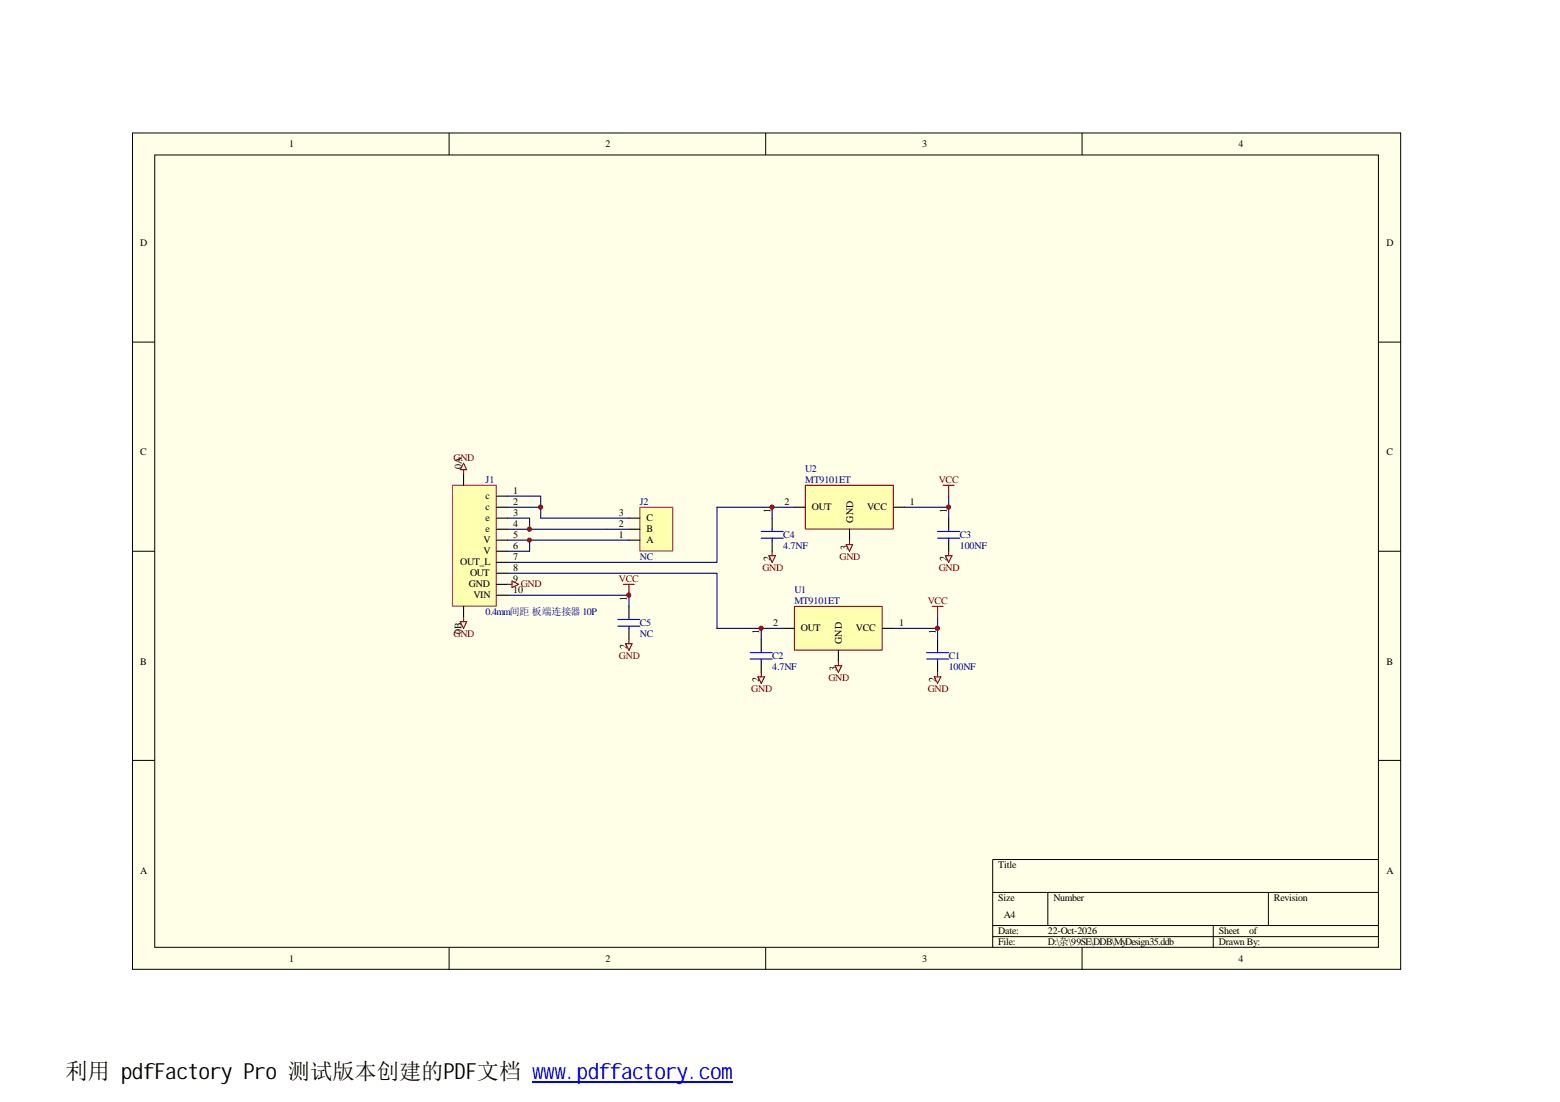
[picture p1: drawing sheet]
<svg xmlns="http://www.w3.org/2000/svg" width="297mm" height="210mm" viewBox="0 0 297 210" stroke-linecap="round" stroke-linejoin="round" font-family="sans-serif">
<path d="M25.2 25.3h241.5v159.3h-241.5z" fill="#ffffe8"/>
<g fill="none" stroke="#000" stroke-width=".19">
<path d="M25.2 25.3h241.5v159.3h-241.5zM29.5 29.5h233v150.9h-233zM85.5 25.3v4.2M145.8 25.3v4.2M206 25.3v4.2M25.2 65.2h4.3M262.5 65.2h4.2M25.2 105h4.3M262.5 105h4.2M25.2 144.8h4.3M262.5 144.8h4.2M189 170h73.5"/>
<path d="M189 176.3h73.5M189 178.4h73.5M199.5 170v6.3M231 176.3v4.2M241.5 170v6.3M262.5 163.7h-73.5v16.8M85.5 180.5v4.2M145.8 180.5v4.2M206 180.5v4.2"/>
</g>
<path d="M86.2 92.5h8.3v23h-8.3z" fill="#ffffb0"/>
<path d="M86.1 92.4h8.4v23.1h-8.4z" fill="none" stroke="#a1006a" stroke-width=".19"/>
<path d="M88.3 90.3v2.1M94.5 94.5h2.1M94.5 96.6h2.1M94.5 98.7h2.1M88.3 115.5v2.1M94.5 100.8h2.1M94.5 102.9h2.1M94.5 105h2.1M94.5 107.1h2.1M94.5 109.2h2.1M94.5 111.3h2.1M94.5 113.4h2.1" fill="none" stroke="#000" stroke-width=".21"/>
<path d="M121.9 96.7h6.2v8.3h-6.2z" fill="#ffffb0"/>
<path d="M121.8 96.6h6.3v8.4h-6.3z" fill="none" stroke="#a1006a" stroke-width=".19"/>
<path d="M119.8 98.7h2M119.8 102.9h2M119.8 100.8h2" fill="none" stroke="#000" stroke-width=".21"/>
<path d="M96.6 94.5h6.4v2.1h-6.4M96.6 98.7h4.2v2.1M103 98.7h16.8M96.6 102.9h4.2v2.1h-4.2M96.6 100.8h23.2M100.8 102.9h19" fill="none" stroke="#000080" stroke-width=".21"/>
<path d="M153.4 92.5h16.7v8.3h-16.7z" fill="#ffffb0"/>
<path d="M153.3 92.4h16.8v8.4h-16.8z" fill="none" stroke="#800000" stroke-width=".19"/>
<path d="M147 98.7v2.1M151.3 96.6h2M170.1 96.6h2.2M180.6 98.7v2.1M147 102.9v2.1M161.8 100.8v2.1M180.6 102.9v2.1" fill="none" stroke="#000" stroke-width=".21"/>
<path d="M136.5 96.6h14.8M147 96.6v2.1M180.6 94.5v2.1h-8.3M180.6 96.6v2.1" fill="none" stroke="#000080" stroke-width=".21"/>
<path d="M144.9 101.2h4.2M144.9 102.5h4.2M147 100.8v.4M147 102.5v.4M178.5 101.2h4.3M178.5 102.5h4.3M180.6 100.8v.4M180.6 102.5v.4" fill="none" stroke="#00f" stroke-width=".21"/>
<path d="M179.6 92.4h2.1M180.6 92.4v2.1M146.4 105.8h1.3l-.7 1.3zM147 105v.8M161.1 103.7h1.2l-.5 1.3zM161.8 102.9v.8M180 105.8h1.3l-.7 1.3zM180.6 105v.8" fill="none" stroke="#800000" stroke-width=".21"/>
<path d="M151.3 115.5h16.7v8.3h-16.7z" fill="#ffffb0"/>
<path d="M151.3 115.5h16.7v8.3h-16.7z" fill="none" stroke="#800000" stroke-width=".19"/>
<path d="M119.8 115.5v2.1M119.8 119.7v2.1M149.1 119.7h2.2M168 119.7h2.1M144.9 121.8v2.1M144.9 126v2.1M159.6 123.9v2.1M178.5 121.8v2.1M178.5 126v2.1" fill="none" stroke="#000" stroke-width=".21"/>
<path d="M103 96.6v2.1M136.5 96.6v10.5h-39.9M96.6 109.2h39.9v10.5h12.6M96.6 113.4h23.2v2.1M144.9 119.7v2.1M178.5 117.6v2.1h-8.4M178.5 119.7v2.1" fill="none" stroke="#000080" stroke-width=".21"/>
<g fill="none" stroke="#00f" stroke-width=".21">
<path d="M117.6 118h4.2M117.6 119.3h4.2M119.8 117.6v.4M119.8 119.3v.4M142.8 124.3h4.2M142.8 125.5h4.2M144.9 123.9v.4M144.9 125.5v.5M176.4 124.3h4.2M176.4 125.5h4.2M178.5 123.9v.4M178.5 125.5v.5"/>
<path d="M101.4 206.1h38.1"/>
</g>
<g fill="none" stroke="#800000" stroke-width=".21">
<path d="M88.3 89.5v.8M88.3 88.2l.6 1.3h-1.3zM87.6 118.4h1.3l-.6 1.3zM88.3 117.6v.8M96.6 111.3h.9M97.5 110.7l1.3 .6-1.3 .6zM118.7 111.3h2.1M119.8 111.3v2.1M177.5 115.5h2.1M178.5 115.5v2.1M119.1 122.6h1.3l-.6 1.3zM119.8 121.8v.8"/>
<path d="M144.3 128.9h1.3l-.7 1.2zM144.9 128.1v.8M159 126.8h1.3l-.7 1.3zM159.6 126v.8M177.9 128.9h1.3l-.7 1.2zM178.5 128.1v.8"/>
</g>
<g fill="#800000" stroke="#800000" stroke-width=".19">
<circle cx="102.9" cy="96.6" r=".4"/>
<circle cx="100.8" cy="100.8" r=".4"/>
<circle cx="100.8" cy="102.9" r=".39"/>
<circle cx="147" cy="96.6" r=".4"/>
<circle cx="180.6" cy="96.6" r=".4"/>
<circle cx="144.9" cy="119.7" r=".4"/>
<circle cx="178.5" cy="119.7" r=".4"/>
<circle cx="119.7" cy="113.4" r=".39"/>
</g>
<text font-size="4.2" x="12.5" y="205.6">利用 pdfFactory Pro 测试版本创建的PDF文档 www.pdffactory.com</text>
<g font-size="1.9">
<text x="55.1" y="28">1</text>
<text x="115.3" y="28">2</text>
<text x="175.6" y="28">3</text>
<text x="235.8" y="28">4</text>
<text x="26.7" y="46.9">D</text>
<text x="264" y="46.9">D</text>
<text x="26.7" y="86.7">C</text>
<text x="87.9" y="89.3" transform="rotate(-90 87.9 89.3)">0A</text>
<text x="264" y="86.7">C</text>
<text x="92.5" y="95.1">c</text>
<text x="97.7" y="94.1">1</text>
<text x="92.5" y="97.2">c</text>
<text x="92.5" y="99.3">e</text>
<text x="92.5" y="101.4">e</text>
<text x="97.7" y="96.2">2</text>
<text x="97.7" y="98.3">3</text>
<text x="97.7" y="100.3">4</text>
<text x="117.9" y="100.3">2</text>
<text x="117.9" y="98.3">3</text>
<text x="123.1" y="101.4">B</text>
<text x="123.1" y="99.3">C</text>
<text x="146.7" y="97.7" transform="rotate(-90 146.7 97.7)">1</text>
<text x="149.4" y="96.2">2</text>
<text x="154.6" y="97.2">OUT</text>
<text x="162.4" y="99.5" transform="rotate(-90 162.4 99.5)">GND</text>
<text x="165.1" y="97.2">VCC</text>
<text x="173.3" y="96.2">1</text>
<text x="180.3" y="97.7" transform="rotate(-90 180.3 97.7)">1</text>
<text x="87.6" y="107.7">OUT_L</text>
<text x="92" y="103.5">V</text>
<text x="92" y="105.6">V</text>
<text x="97.7" y="102.5">5</text>
<text x="97.7" y="104.5">6</text>
<text x="97.7" y="106.7">7</text>
<text x="117.9" y="102.5">1</text>
<text x="123.1" y="103.5">A</text>
<text x="146.7" y="106.9" transform="rotate(-90 146.7 106.9)">2</text>
<text x="161.4" y="104.8" transform="rotate(-90 161.4 104.8)">3</text>
<text x="180.3" y="106.9" transform="rotate(-90 180.3 106.9)">2</text>
<text x="89.3" y="111.9">GND</text>
<text x="89.5" y="109.8">OUT</text>
<text x="90.1" y="114">VIN</text>
<text x="97.7" y="108.8">8</text>
<text x="97.7" y="110.8">9</text>
<text x="97.7" y="113">10</text>
<text x="119.4" y="114.4" transform="rotate(-90 119.4 114.4)">1</text>
<text x="147.2" y="119.2">2</text>
<text x="171.2" y="119.2">1</text>
<text x="87.9" y="120.7" transform="rotate(-90 87.9 120.7)">0B</text>
<text x="119.4" y="123.7" transform="rotate(-90 119.4 123.7)">2</text>
<text x="144.6" y="120.7" transform="rotate(-90 144.6 120.7)">1</text>
<text x="152.5" y="120.3">OUT</text>
<text x="160.3" y="122.6" transform="rotate(-90 160.3 122.6)">GND</text>
<text x="163" y="120.3">VCC</text>
<text x="178.2" y="120.7" transform="rotate(-90 178.2 120.7)">1</text>
<text x="26.7" y="126.6">B</text>
<text x="144.6" y="129.9" transform="rotate(-90 144.6 129.9)">2</text>
<text x="159.3" y="127.9" transform="rotate(-90 159.3 127.9)">3</text>
<text x="178.2" y="129.9" transform="rotate(-90 178.2 129.9)">2</text>
<text x="264" y="126.6">B</text>
<text x="26.7" y="166.4">A</text>
<text x="190.1" y="165.4">Title</text>
<text x="264" y="166.4">A</text>
<text x="190.1" y="171.6">Size</text>
<text x="200.6" y="171.6">Number</text>
<text x="242.6" y="171.6">Revision</text>
<text x="190.1" y="177.9">Date:</text>
<text x="191.1" y="174.8">A4</text>
<text x="199.5" y="177.9">22-Oct-2026</text>
<text x="232.1" y="177.9">Sheet</text>
<text x="237.9" y="177.9">of</text>
<text x="55.1" y="183.2">1</text>
<text x="115.3" y="183.2">2</text>
<text x="175.6" y="183.2">3</text>
<text x="190.1" y="180.1">File:</text>
<text x="199.5" y="180.1">D:\杂\99SE\DDB\MyDesign35.ddb</text>
<text x="232.1" y="180.1">Drawn By:</text>
<text x="235.8" y="183.2">4</text>
</g>
<g font-size="1.9" fill="#800000">
<text x="86.4" y="87.8">GND</text>
<text x="178.7" y="92">VCC</text>
<text x="159.9" y="106.7">GND</text>
<text x="99.1" y="111.9">GND</text>
<text x="117.9" y="110.8">VCC</text>
<text x="145.2" y="108.8">GND</text>
<text x="178.7" y="108.8">GND</text>
<text x="176.7" y="115">VCC</text>
<text x="86.4" y="121.3">GND</text>
<text x="117.9" y="125.5">GND</text>
<text x="143" y="131.8">GND</text>
<text x="157.7" y="129.7">GND</text>
<text x="176.7" y="131.8">GND</text>
</g>
<g font-size="1.9" fill="#000080">
<text x="153.3" y="89.9">U2</text>
<text x="92.5" y="92">J1</text>
<text x="153.3" y="92">MT9101ET</text>
<text x="121.8" y="96.2">J2</text>
<text x="121.8" y="106.7">NC</text>
<text x="149.1" y="102.5">C4</text>
<text x="149.1" y="104.5">4.7NF</text>
<text x="182.8" y="102.5">C3</text>
<text x="182.8" y="104.5">100NF</text>
<text x="151.3" y="113">U1</text>
<text x="92.5" y="117.2">0.4mm间距 板端连接器 10P</text>
<text x="121.8" y="119.2">C5</text>
<text x="151.3" y="115">MT9101ET</text>
<text x="121.8" y="121.3">NC</text>
<text x="147" y="125.5">C2</text>
<text x="180.6" y="125.5">C1</text>
<text x="147" y="127.6">4.7NF</text>
<text x="180.6" y="127.6">100NF</text>
</g>
</svg>
